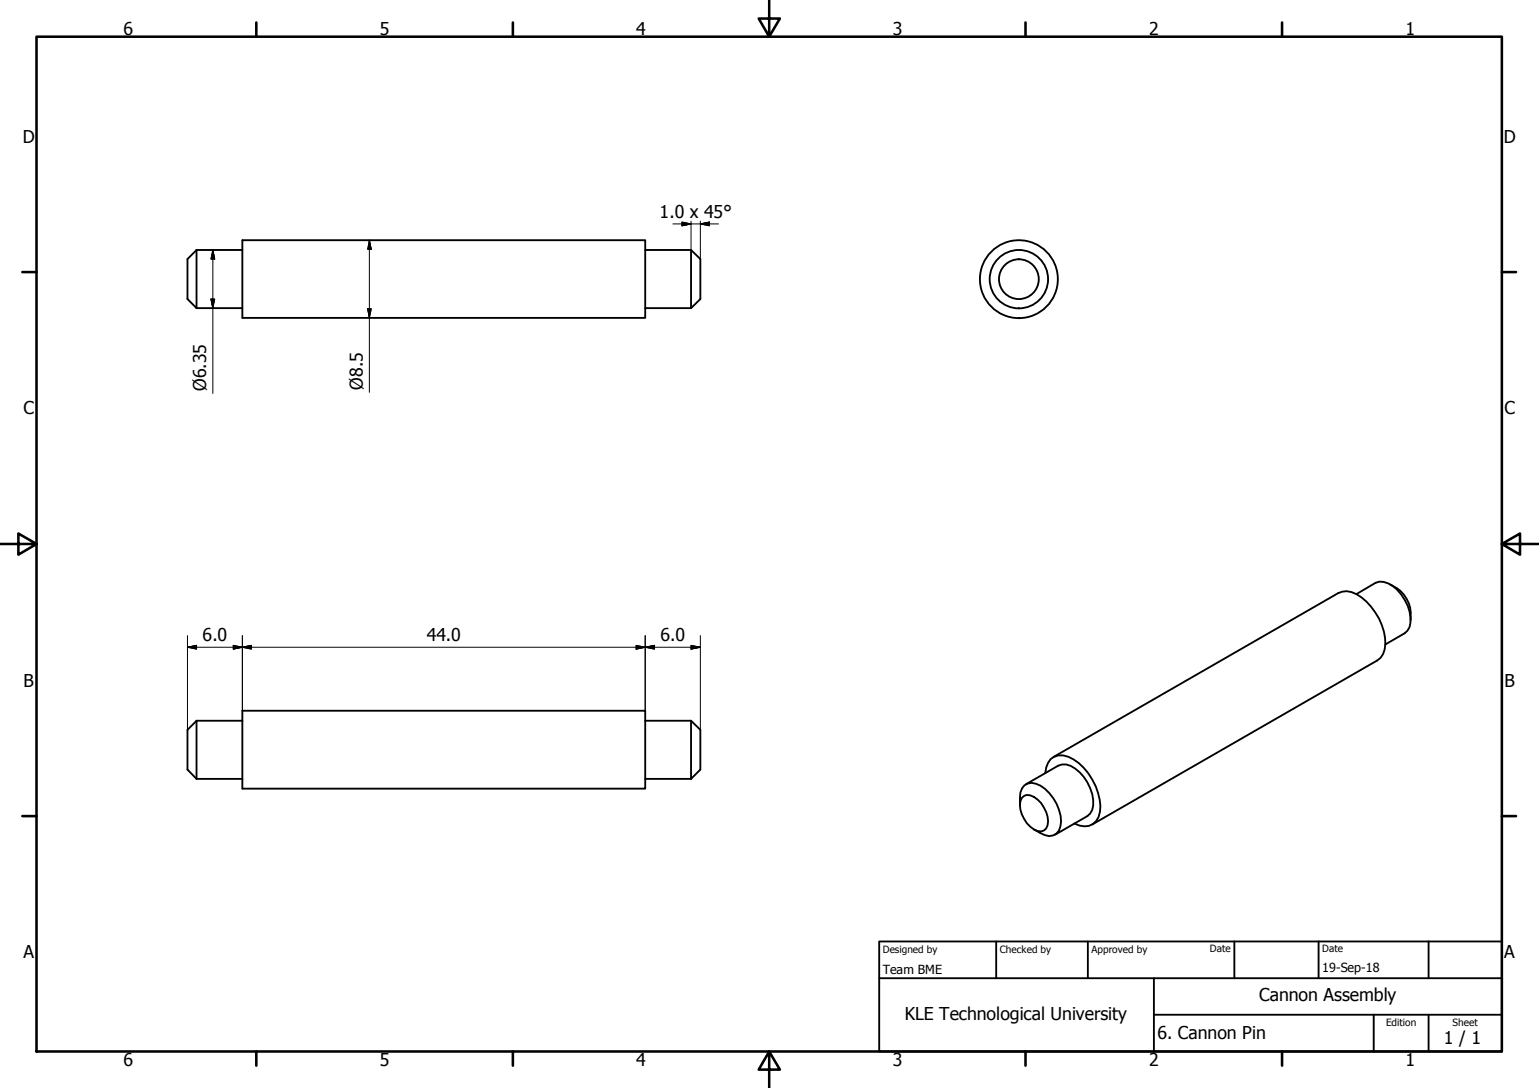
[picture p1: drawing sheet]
<svg xmlns="http://www.w3.org/2000/svg" width="420mm" height="297mm" viewBox="0 0 420 297" stroke-linecap="round" stroke-linejoin="round" font-family="sans-serif">
<!-- layer: Visible (ISO) -->
<g fill="none" stroke="#000" stroke-width=".51">
<path d="M53.7 68.2v15.9M53.7 68.2l-2.5 2.5v10.9l2.5 2.5M53.7 68.2h12.5M66.2 65.6h109.9v21.2h-109.9zM176.1 68.2h12.6M188.7 68.2v15.9M188.7 68.2l2.5 2.5v10.9l-2.5 2.5M53.7 84.1h12.5M176.1 84.1h12.6M278.2 86.9a10.6 10.6 0 0 1-9.5-15.6 10.6 10.6 0 0 1 18.2-1.1 10.6 10.6 0 0 1-7.4 16.6l-1.3 .1M278.2 84.2a8 8 0 0 1-7.1-11.7 8 8 0 0 1 13.6-.9 8 8 0 0 1-5.5 12.5l-1 .1M379.5 159.6a9.1 9.1 0 0 1 5.6 9.7"/>
<path d="M370.3 162.2l5.2-3.1a5.2 5.2 0 0 1 5.9 1.9 11.3 11.3 0 0 1 3.4 10.2l-.6 1-.7 .7-5.3 3M53.7 196.8v15.8M53.7 196.8l-2.5 2.4v10.9l2.5 2.5M53.7 196.8h12.5M66.2 194h109.9v21.3h-109.9zM176.1 196.8h12.6M188.7 196.8v15.8M188.7 196.8l2.5 2.4v10.9l-2.5 2.5M53.7 212.6h12.5M176.1 212.6h12.6M278.4 219.8v-2a3.5 3.5 0 0 1 3.2-4.1 9.5 9.5 0 0 1 6.9 5.8 8.7 8.7 0 0 1 .6 7.2 3 3 0 0 1-3.8 1.3l-3-1.6M279 217.9a2.32 2.32 0 0 1 3.3-.3 8.2 8.2 0 0 1 3.7 7.7 2.22 2.22 0 0 1-3.7 1.2 8.3 8.3 0 0 1-3.7-7.8z"/>
<path d="M280.1 214.1l8.8-5.1a4.3 4.3 0 0 1 4.7 .9 11.5 11.5 0 0 1 4.6 11.2l-.6 1-.7 .7-8.9 5.1M285.4 211.1a4.8 4.8 0 0 1 3.5-4.9 8.3 8.3 0 0 1 6.9 3.4 16 16 0 0 1 4.5 12.1 4.2 4.2 0 0 1-5.5 3.7l-1.5-.6M287.6 206.7l77.8-44.8a5 5 0 0 1 4.9 .3 15.8 15.8 0 0 1 7.7 15.1l-.4 1.3-.7 1-.9 .7-77.8 44.8"/>
<circle cx="278.2" cy="76.2" r="5.4"/>
</g>
<!-- layer: Border (ISO) -->
<g fill="none" stroke="#000" stroke-width=".7">
<path d="M10 10h400v277.1h-400zM70 6.1v3.9M140 6.1v3.9M210 0v10l-2.9-4.9h5.8l-2.9 4.9M280 6.1v3.9M350 6.1v3.9M6.1 74.3h3.9M410 74.3h3.9M0 148.5h10l-5-2.8v5.7l5-2.9M410 148.5l5 2.9v-5.7l-5 2.8h10M6.1 222.8h3.9M410 222.8h3.9"/>
<path d="M70 287.1v3.8M140 287.1v3.8M210 287.1l2.9 4.9h-5.8l2.9-4.9v9.9M280 287.1v3.8M350 287.1v3.8"/>
</g>
<!-- layer: Title (ISO) -->
<path d="M240 257h170v30.1h-170zM272 257v10.1M297 257v10.1M337 257v10.1M360 257v10.1M390 257v10.1M240 267.1h170M315 277h95M315 267.1v20M375 277v10.1M390 277v10.1" fill="none" stroke="#000" stroke-width=".51"/>
<!-- layer: Dimension (ISO) -->
<g fill="none" stroke="#000" stroke-width=".27">
<path d="M58.1 68.2l.5 2.5h-1zM58.1 68.2v39.2M100.8 65.6l.5 2.5h-.9zM100.8 65.6v41.5M183.7 61.1h12.5M186.2 60.6l2.5 .5-2.5 .5zM188.7 60.4v7.8M191.2 61.1l2.5-.5v1zM191.2 60.4v10.3M57.6 81.6h1l-.5 2.5zM100.4 84.3h.9l-.5 2.5zM51.2 176.7l2.5-.5v1z"/>
<path d="M51.2 176.7h140M51.2 173.5v25.7M63.7 176.2l2.5 .5-2.5 .5zM66.2 176.7l2.4-.5v1zM66.2 173.5v20.5M173.7 176.2l2.4 .5-2.4 .5zM176.1 176.7l2.6-.5v1zM176.1 173.5v20.5M188.7 176.2l2.5 .5-2.5 .5zM191.2 173.5v25.7"/>
</g>
<g fill="#000" stroke="#000" stroke-width=".27">
<path d="M58.1 68.2l.5 2.5zM58.1 68.2l.5 2.5h-1zM100.8 65.6l.5 2.5zM100.8 65.6l.5 2.5h-.9zM186.2 61.6l2.5-.5zM186.2 60.6l2.5 .5-2.5 .5zM191.2 61.1l2.5-.5zM191.2 61.1l2.5-.5v1zM57.6 81.6l.5 2.5zM57.6 81.6h1l-.5 2.5zM100.4 84.3l.4 2.5zM100.4 84.3h.9l-.5 2.5z"/>
<path d="M51.2 176.7l2.5-.5zM51.2 176.7l2.5-.5v1zM63.7 177.2l2.5-.5zM63.7 176.2l2.5 .5-2.5 .5zM66.2 176.7l2.4-.5zM66.2 176.7l2.4-.5v1zM173.7 177.2l2.4-.5zM173.7 176.2l2.4 .5-2.4 .5zM176.1 176.7l2.6-.5zM176.1 176.7l2.6-.5v1zM188.7 177.2l2.5-.5zM188.7 176.2l2.5 .5-2.5 .5z"/>
</g>
<g font-size="4.8">
<text x="33.7" y="9.6">6</text>
<text x="103.7" y="9.6">5</text>
<text x="173.7" y="9.6">4</text>
<text x="243.7" y="9.6">3</text>
<text x="313.7" y="9.6">2</text>
<text x="383.7" y="9.6">1</text>
<text x="6.2" y="38.9">D</text>
<text x="410.5" y="38.9">D</text>
<text x="180.1" y="59.5">1.0 x 45°</text>
<text x="56.3" y="106.7" transform="rotate(-90 56.3 106.7)">Ø6.35</text>
<text x="99.1" y="106.3" transform="rotate(-90 99.1 106.3)">Ø8.5</text>
<text x="6.4" y="113.1">C</text>
<text x="410.7" y="113.1">C</text>
<text x="55.3" y="175.1">6.0</text>
<text x="116.5" y="175.1">44.0</text>
<text x="180.3" y="175.1">6.0</text>
<text x="6.4" y="187.4">B</text>
<text x="410.7" y="187.4">B</text>
<text x="6.4" y="261.7">A</text>
<text x="410.7" y="261.7">A</text>
<text x="343.7" y="273.4">Cannon Assembly</text>
<text x="247" y="278.4">KLE Technological University</text>
<text x="316" y="283.8">6. Cannon Pin</text>
<text x="394.2" y="285">1 / 1</text>
<text x="33.7" y="290.9">6</text>
<text x="103.7" y="290.9">5</text>
<text x="173.7" y="290.9">4</text>
<text x="243.7" y="290.9">3</text>
<text x="313.7" y="290.9">2</text>
<text x="383.7" y="290.9">1</text>
</g>
<g font-size="3.4">
<text x="241" y="266">Team BME</text>
<text x="361" y="265.4">19-Sep-18</text>
</g>
<g font-size="2.7">
<text x="241" y="260.1">Designed by</text>
<text x="273" y="260.1">Checked by</text>
<text x="298" y="260.1">Approved by</text>
<text x="330.3" y="260">Date</text>
<text x="361" y="260">Date</text>
<text x="378.4" y="280.1">Edition</text>
<text x="396.6" y="280.1">Sheet</text>
</g>
</svg>
